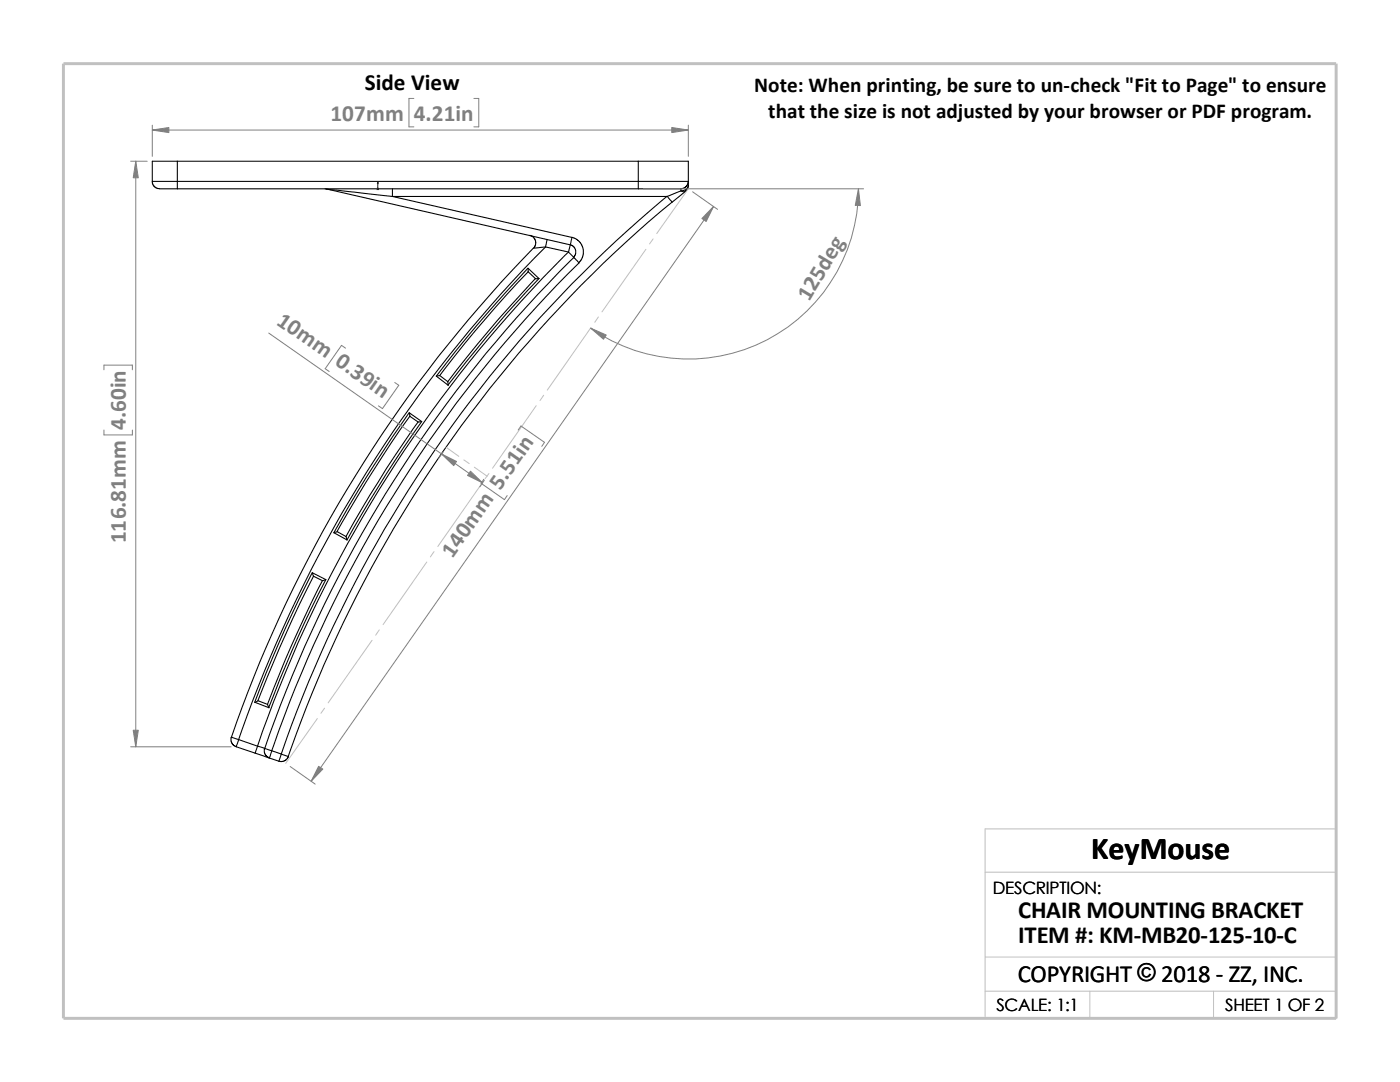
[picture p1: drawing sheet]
<svg xmlns="http://www.w3.org/2000/svg" width="279mm" height="216mm" viewBox="0 0 279 216" stroke-linecap="round" stroke-linejoin="round" font-family="sans-serif">
<g fill="none" stroke="#c0c0c0" stroke-width=".2">
<path d="M137.4 37.7l-6.3 8.9M128.9 49.7l-8.8 12.5M130.3 47.7l-.7 1M108.5 78.9l-.7 1M117.9 65.4l-8.7 12.5M119.4 63.2l-.7 1.1M89 89.2l2.6 1.9M92.6 91.8l1 .7M94.7 93.2l2.5 1.8M96.1 96.6l-8.7 12.5M97.6 94.5l-.8 1M107 80.9l-8.7 12.5"/>
<path d="M85.2 112.1l-8.7 12.5M86.6 110.1l-.7 1M74.3 127.8l-8.8 12.5M75.7 125.7l-.7 1M63.3 143.4l-6.3 8.9M64.8 141.3l-.7 1M196.6 174h70.1M196.6 197.8h70.1M196.6 191h70.1M217.5 197.8v5.4M242.2 197.8v5.4M26.8 203.2h239.9v-37.8h-70.1v37.8"/>
</g>
<path d="M12.7 12.7h254v190.5h-254z" fill="none" stroke="#c0c0c0" stroke-width=".59"/>
<g fill="none" stroke="#000" stroke-width=".21">
<path d="M30.4 36.2h5M30.4 36.2v.3l.3 .6 .8 .5 3.9 .1M35.4 36.2v1.5M35.4 32.2h-5v4M35.4 32.2h92M35.4 36.2h92M35.4 32.2v4M35.4 37.7h92M64.9 37.7h.3M65.2 37.7l13.1 1.5M65.2 37.7l48.6 11.2M78.3 39.2h54.9"/>
<path d="M78.3 39.2l35.8 8.2M78.3 37.7v1.5M127.4 37.7h8.5M127.4 32.2v4M127.4 36.2v1.5M127.4 36.2h10M127.4 32.2h10v4M133.1 39.2a251 251 0 0 0-77 111.3M133.2 39.2l.9 1.1M135.9 37.7v.4M135.9 38.1l-2.7 1.1M135.9 38.1l.5 .2 .4-.2-2.7 2.2"/>
<path d="M137.4 36.2l-.4 .9-.4 .4-.7 .2M137.4 37a1.33 1.33 0 0 1-1.5 1.1M137.4 36.2v.8M137.4 37l-.2 .6-.4 .5M105.4 53.5a260.8 260.8 0 0 0-18.3 21.6M105.4 54.2a241.9 241.9 0 0 0-17.6 20.7M105.4 54.2l1.5 1.4h.7M105.4 54.2v-.6l2.2 2M105.7 46.9l.6 .3 .6 .9v.7l-.4 .7 2.4-.2M106.5 49.5a262.1 262.1 0 0 0-60.3 97.6M106.8 55.6a240 240 0 0 0-17.4 20.6M107.6 55.6a250.8 250.8 0 0 0-18.2 21.2"/>
<path d="M108.9 49.3a259.4 259.4 0 0 0-61.3 98.3M108.9 49.3l4.6 1M109.2 47.8l-.3 1.5M113.5 50.3l1 1.1M113.5 50.3a256 256 0 0 0-62.1 98.6M113.8 48.9l.6 .2 .5 .7v.8l-.4 .8M113.8 48.9l-.3 1.4M114.1 47.4l.7 .2 .8 .6 .7 1.2v1.7l-.3 .8-.5 .5M114.1 47.4l-.3 1.5M114.5 51.4l1.1 1.1a253.9 253.9 0 0 0-61.4 97.3M114.5 51.4a254.3 254.3 0 0 0-61.7 98M134.1 40.3a249.2 249.2 0 0 0-76.6 110.6"/>
<path d="M87.1 75.1l2.4 1.8-.1-.7M87.8 74.9l-.7 .2M87.8 74.9l1.6 1.3M81.7 82.3a268.6 268.6 0 0 0-15.1 24M81.8 83.1l-.1-.7 2.5 1.7M81.8 83.1l1.6 1.1M81.8 83.1a255.3 255.3 0 0 0-14.5 22.9M83.4 84.2a222.7 222.7 0 0 0-14.4 22.9M84.2 84.1l-.8 .1M84.2 84.1a241.4 241.4 0 0 0-14.9 23.6M62.3 114.3a246.1 246.1 0 0 0-11.5 25.8M62.6 115l-.2-.7 2.6 1.4"/>
<path d="M62.6 115l1.7 .9M62.6 115a269.4 269.4 0 0 0-11.1 24.8M64.3 115.9a247 247 0 0 0-10.9 24.6M65 115.7a239.7 239.7 0 0 0-11.4 25.5M65 115.7l-.7 .2M66.6 106.3l.7-.2 1.7 1M66.6 106.3l2.7 1.4M69 107.1l.3 .6M46.2 147.1l1.4 .5M46.2 147.1l-.1 .8 .2 .5 .4 .4 .5 .2M47.2 149l3.7 1.3M47.6 147.6l-.4 1.4"/>
<path d="M47.6 147.6l3.8 1.3M50.8 140.1l2.9 1.1-.3-.7M50.8 140.1l.7-.3 1.9 .7M50.9 150.3l2.9 1M51.4 148.9l1.4 .5M51.4 148.9l-.5 1.4M52.8 149.4l-.1 .7 .3 .5 .3 .4 .5 .2M52.8 149.4l1.5 .4M54.3 149.8l-.5 1.5M54.3 149.8l1.8 .7M56.1 150.5l1.5 .5-.2 .3-.7 .5-.5 .2-.6-.1M56.1 150.5l-.4 1.4-1.9-.6"/>
</g>
<path d="M75.4 36.3l.1 .4h-.2z" fill="#00f" stroke="#00f" stroke-width=".2"/>
<path d="M75.3 37.7h.3M75.3 37.5l.3 .3M75.4 37.7h.1M75.4 36.3v1.5M75.5 37.5l-.3 .3" fill="none" stroke="#00f" stroke-width=".2"/>
<g fill="none" stroke="#808080" stroke-width=".2">
<path d="M82.6 19.6h-1v5.7h1M94.6 19.6h.9v5.7h-.9M26.1 32.2h3.3M27.1 32.2v116.8M30.4 26h107M30.4 25v6.2M128.4 37.7h43.9M137.4 25v6.2M138.2 38.3l5 3.5M171.3 37.7a33.9 33.9 0 0 1-53.4 27.8M142.4 41.2l-80.3 114.7M20.7 73.8v-.9h5.7v.9"/>
<path d="M53.6 66.5l42.7 29.9M69 69.5l-.8-.6-3.3 4.7 .8 .5M78.8 76.3l.8 .6-3.3 4.6-.8-.5M20.7 85.8v1h5.7v-1M88.5 90.1l-1 1.3M96.6 95.6l-.6 .8 4.7 3.3 .5-.8M96.6 95.8l-.8 1.4M103.4 85.8l.6-.8 4.7 3.3-.6 .8M26.1 149h20M57.9 153l5 3.5"/>
</g>
<g fill="#808080" stroke="#808080" stroke-width=".2">
<path d="M142.4 41.2l-1.5 3-.8-.6z"/>
<path d="M63.6 152.9l.8 .6-2.3 2.4z"/>
<path d="M93.9 94l2.4 2.4-3-1.5z"/>
<path d="M88.1 90.6l3 1.5-.5 .8z"/>
<path d="M117.9 65.5l3.1 1.3-.6 .9z"/>
<path d="M171.3 37.7l.4 3.3h-1z"/>
<path d="M30.4 26l3.3-.6v1.1z"/>
<path d="M134.1 25.4l3.3 .6-3.3 .5z"/>
<path d="M27.1 32.2l.5 3.3h-1z"/>
<path d="M26.6 145.7h1l-.5 3.3z"/>
</g>
<text font-size="6.4" x="217.8" y="171.4">KeyMouse</text>
<g font-size="4.9">
<text x="203.2" y="183.2">CHAIR MOUNTING BRACKET</text>
<text x="203.2" y="188.1">ITEM #: KM-MB20-125-10-C</text>
<text x="203.1" y="195.9">COPYRIGHT © 2018 - ZZ, INC.</text>
<text x="227" y="195.8">©</text>
</g>
<text font-size="4.6" x="72.8" y="18">Side View</text>
<g font-size="4.6" fill="#808080">
<text x="66" y="24.1">107mm</text>
<text x="82.6" y="24.1">4.21in</text>
<text x="55" y="64.6" transform="rotate(35 55 64.6)">10mm 0.39in</text>
<text x="161.5" y="60.3" transform="rotate(-59 161.5 60.3)">125deg</text>
<text x="25.1" y="85.8" transform="rotate(-90 25.1 85.8)">4.60in</text>
<text x="25.1" y="108.4" transform="rotate(-90 25.1 108.4)">116.81mm</text>
<text x="90.3" y="111.5" transform="rotate(-55 90.3 111.5)">140mm 5.51in</text>
</g>
<g font-size="4.2">
<text x="150.5" y="18.4">Note: When printing, be sure to un-check &quot;Fit to Page&quot; to ensure</text>
<text x="153.3" y="23.6">that the size is not adjusted by your browser or PDF program.</text>
</g>
<g font-size="3.4">
<text x="198.2" y="178.5">DESCRIPTION:</text>
<text x="198.8" y="201.7">SCALE: 1:1</text>
<text x="244.5" y="201.7">SHEET 1 OF 2</text>
</g>
</svg>
